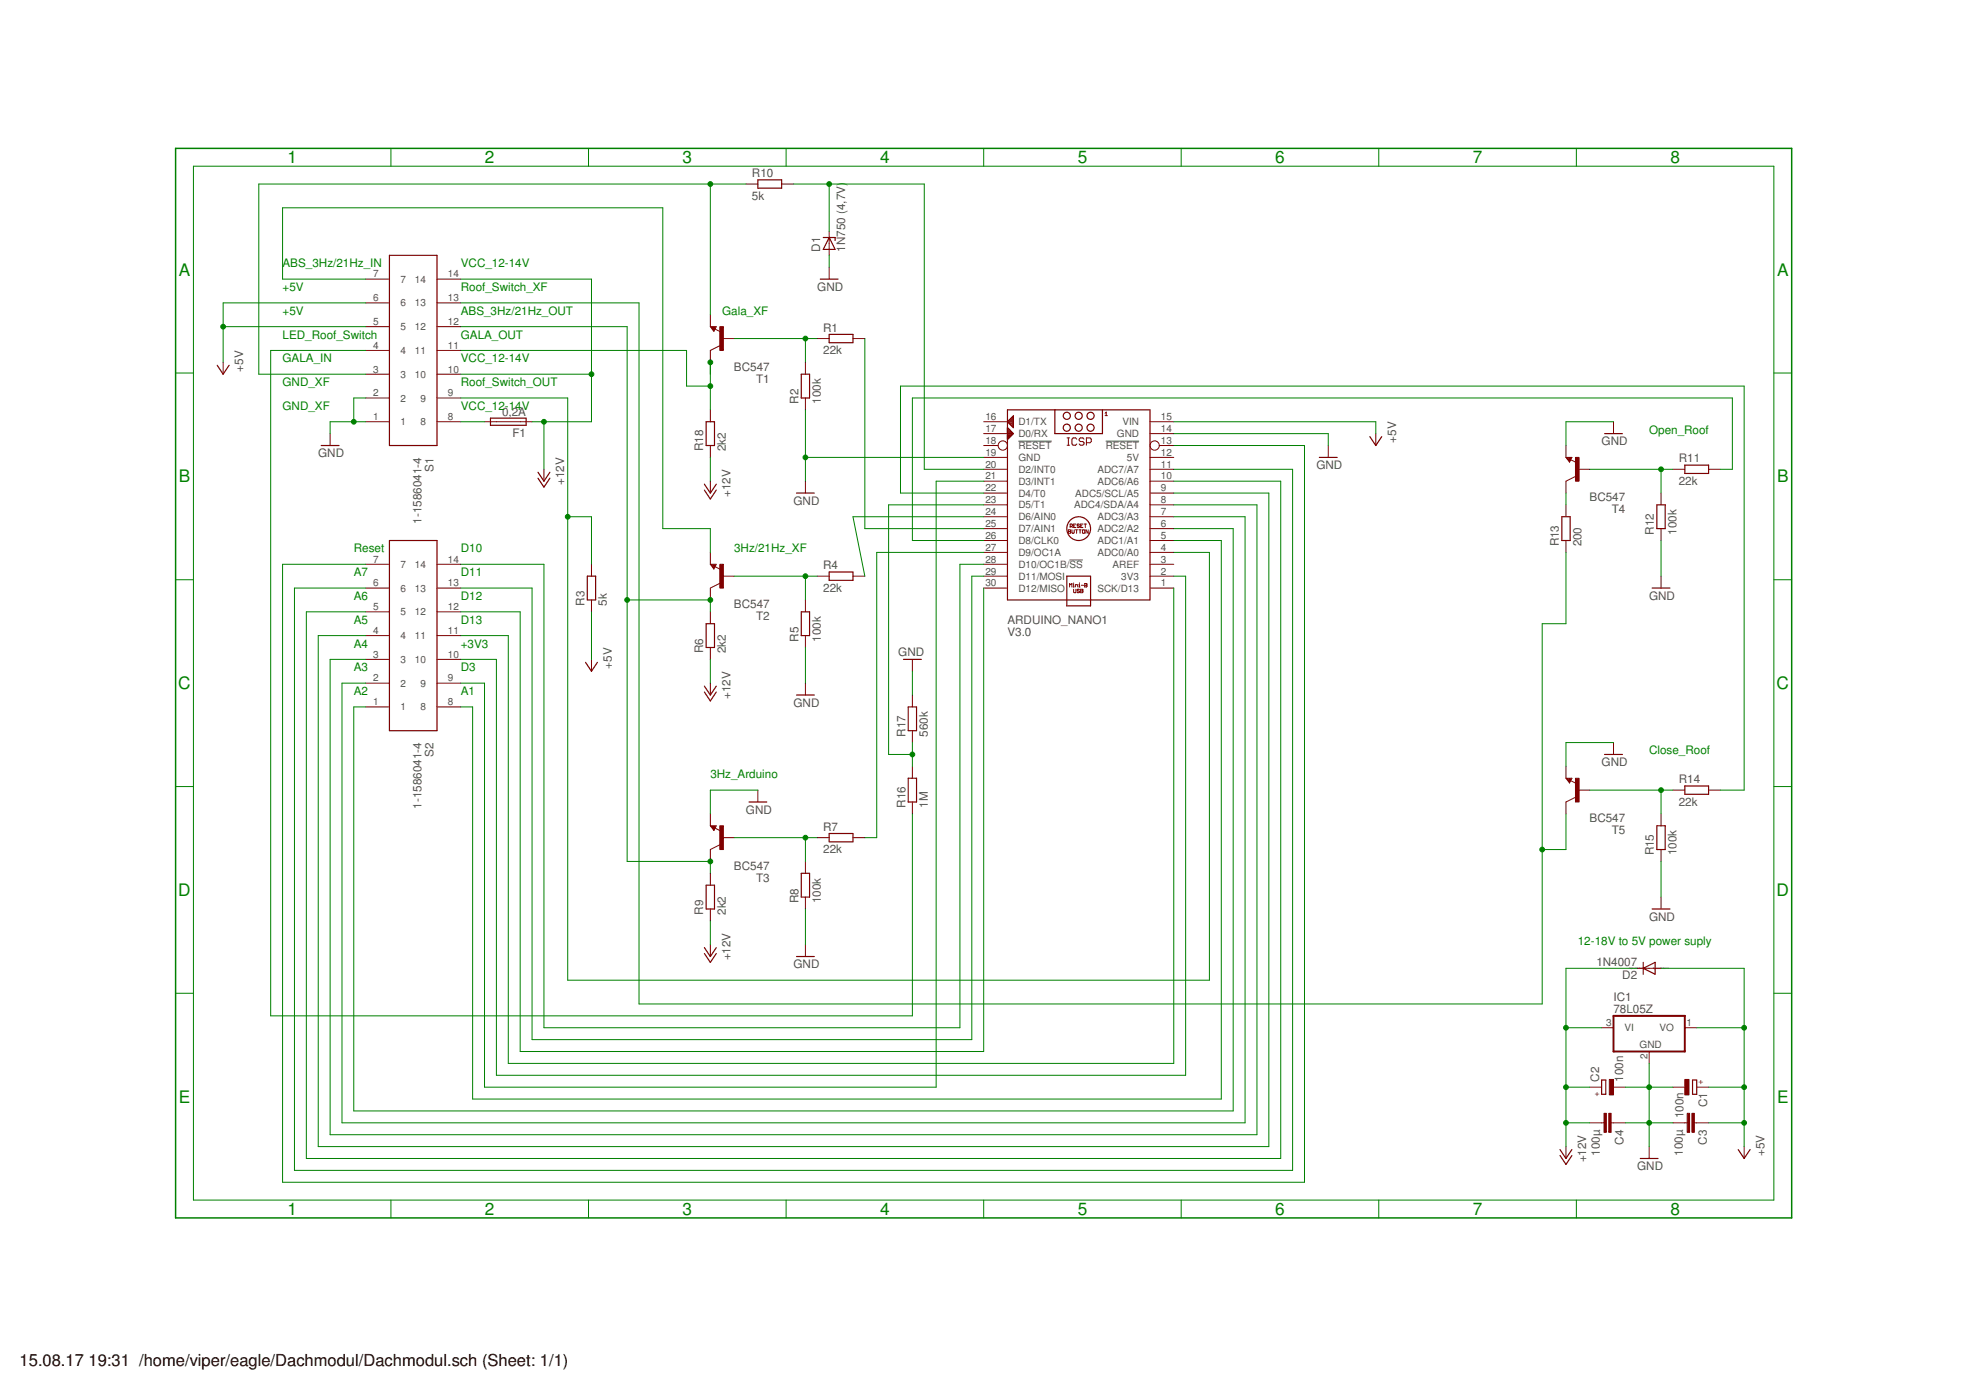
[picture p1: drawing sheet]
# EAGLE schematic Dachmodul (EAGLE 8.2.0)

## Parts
ARDUINO_NANO1  V3.0  ARDUINO_NANO  [ARDUINO_NANO]
C1  100n  CPOL-EUE3.5-8  [E3,5-8]
C2  100n  CPOL-EUE3.5-8  [E3,5-8]
C3  100µ  C-EU025-025X050  [C025-025X050]
C4  100µ  C-EU025-025X050  [C025-025X050]
D1  1N750 (4,7V)  ZENER-DIODEZD-2.5  [ZDIO-2.5]
D2  1N4007  1N4004  [DO41-10]
F1  0,2A  GSH15  [GSH15]
IC1  78L05Z  [TO92]
R1  22k  R-EU_0204/5  [0204/5]
R2  100k  R-EU_0204/5  [0204/5]
R3  5k  R-EU_0204/5  [0204/5]
R4  22k  R-EU_0204/5  [0204/5]
R5  100k  R-EU_0204/5  [0204/5]
R6  2k2  R-EU_0204/5  [0204/5]
R7  22k  R-EU_0204/5  [0204/5]
R8  100k  R-EU_0204/5  [0204/5]
R9  2k2  R-EU_0204/5  [0204/5]
R10  5k  R-EU_0204/5  [0204/5]
R11  22k  R-EU_0204/5  [0204/5]
R12  100k  R-EU_0204/5  [0204/5]
R13  200  R-EU_0204/5  [0204/5]
R14  22k  R-EU_0204/5  [0204/5]
R15  100k  R-EU_0204/5  [0204/5]
R16  1M  R-EU_0204/5  [0204/5]
R17  560k  R-EU_0204/5  [0204/5]
R18  2k2  R-EU_0204/2V  [0204V]
S1  1-1586041-4  64901421022  [64901421022]
S2  1-1586041-4  64901421022  [64901421022]
T1  BC547  [TO92]
T2  BC547  [TO92]
T3  BC547  [TO92]
T4  BC547  [TO92]
T5  BC547  [TO92]

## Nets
+5V: ARDUINO_NANO1.15(VIN) C1.+ C3.1 D2.A IC1.1(VO) R3.1 S1.5 S1.6
+12V: C2.+ C4.2 D2.C F1.1 IC1.3(VI) R6.1 R9.1 R18.1 S1.10 S1.14
GND: ARDUINO_NANO1.14(GND) ARDUINO_NANO1.19(GND) C1.- C2.- C3.2 C4.1 D1.A IC1.2(GND) R2.1 R5.1 R8.1 R12.1 R15.1 R17.2 S1.1 S1.2 T3.1(E) T4.1(E) T5.1(E)
N$1: R1.1 R2.2 T1.2(B)
N$2: R18.2 S1.11 T1.3(C)
N$3: R4.1 R5.2 T2.2(B)
N$4: R6.2 R9.2 S1.12 T2.3(C) T3.3(C)
N$5: R7.1 R8.2 T3.2(B)
N$6: ARDUINO_NANO1.27(D9/OC1A) R7.2
N$7: S1.7 T2.1(E)
N$8: ARDUINO_NANO1.24(D6/AIN0) R4.2
N$9: R10.1 S1.3 T1.1(E)
N$11: ARDUINO_NANO1.25(D7/AIN1) R1.2
N$12: F1.2 S1.8
N$13: R13.2 T4.3(C)
N$14: R11.1 R12.2 T4.2(B)
N$15: ARDUINO_NANO1.26(D8/CLK0) R11.2
N$16: R13.1 S1.13 T5.3(C)
N$17: R14.1 R15.2 T5.2(B)
N$18: ARDUINO_NANO1.22(D4/T0) R14.2
N$19: ARDUINO_NANO1.28(D10/OC1B/!SS) S2.14
N$20: R16.1 S1.4
N$21: ARDUINO_NANO1.23(D5/T1) R16.2 R17.1
N$22: ARDUINO_NANO1.29(D11/MOSI) S2.13
N$23: ARDUINO_NANO1.30(D12/MISO) S2.12
N$24: ARDUINO_NANO1.1(SCK/D13) S2.11
N$25: ARDUINO_NANO1.2(3V3) S2.10
N$26: ARDUINO_NANO1.21(D3/INT1) S2.9
N$27: ARDUINO_NANO1.5(ADC1/A1) S2.8
N$28: ARDUINO_NANO1.6(ADC2/A2) S2.1
N$29: ARDUINO_NANO1.7(ADC3/A3) S2.2
N$30: ARDUINO_NANO1.8(ADC4/SDA/A4) S2.3
N$31: ARDUINO_NANO1.9(ADC5/SCL/A5) S2.4
N$32: ARDUINO_NANO1.10(ADC6/A6) S2.5
N$33: ARDUINO_NANO1.11(ADC7/A7) S2.6
N$34: ARDUINO_NANO1.13(!RESET) S2.7
N$35: ARDUINO_NANO1.4(ADC0/A0) R3.2 S1.9
N$36: ARDUINO_NANO1.20(D2/INT0) D1.C R10.2
Unconnected: ARDUINO_NANO1.3(AREF) ARDUINO_NANO1.16(D1/TX) ARDUINO_NANO1.17(D0/RX) ARDUINO_NANO1.18(!RESET)

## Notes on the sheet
- ABS_3Hz/21Hz_IN | VCC_12-14V
- +5V | Roof_Switch_XF
- +5V | ABS_3Hz/21Hz_OUT | Gala_XF
- LED_Roof_Switch | GALA_OUT
- GALA_IN | VCC_12-14V
- GND_XF | Roof_Switch_OUT
- GND_XF | VCC_12-14V
- Open_Roof
- Reset | D10 | 3Hz/21Hz_XF
- A7 | D11
- A6 | D12
- A5 | D13
- A4 | +3V3
- A3 | D3
- A2 | A1
- Close_Roof
- 3Hz_Arduino
- 12-18V to 5V power suply

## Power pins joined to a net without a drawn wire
5V: ARDUINO_NANO1.12(5V)

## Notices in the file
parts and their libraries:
Wuerth_Elektronik_eiCan_Mini_Power_Conne: Copyright: Würth Elektronik
